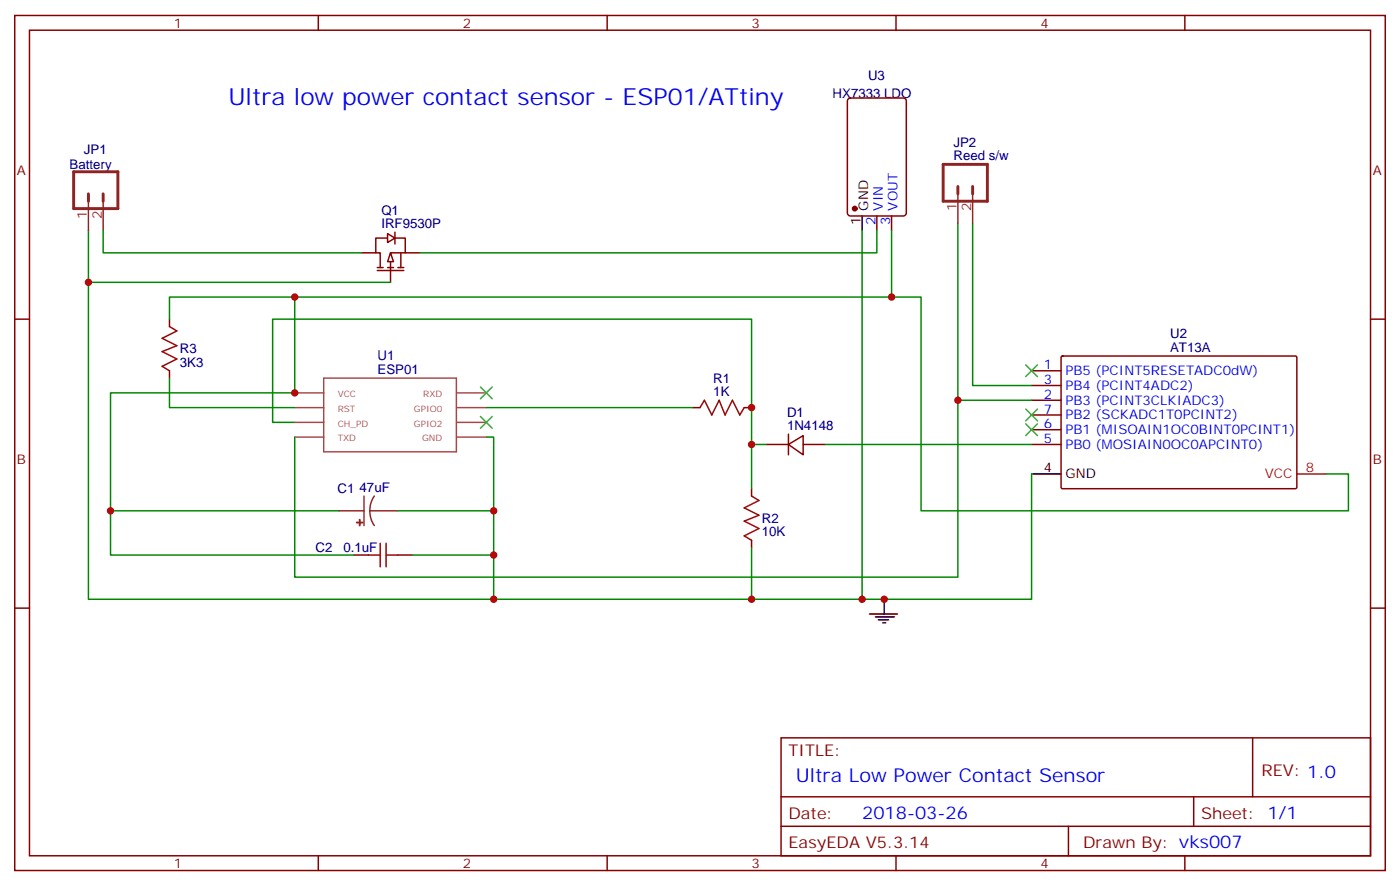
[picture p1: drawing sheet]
<svg xmlns="http://www.w3.org/2000/svg" width="335mm" height="212mm" viewBox="0 0 335 212" stroke-linecap="round" stroke-linejoin="round" font-family="sans-serif">
<g fill="none" stroke="#870000" stroke-width=".35">
<path d="M3.5 3.7h328.1v204.6h-328.1zM7.1 7.2h321v197.6h-321zM76.2 3.7v3.5M145.3 3.7v3.5M214.5 3.7v3.5M283.6 3.7v3.5M203.1 23.7l.5-.2h12.7a.71 .71 0 0 1 .7 .7v26.8a.76 .76 0 0 1-.7 .7h-12.7a.76 .76 0 0 1-.8-.7v-26.8zM92.8 57h-2.8v3.5h1v3.5M94.5 55.6v2.8M94.5 57h2.5v3.5h-3.5v7.1M209.9 51.7v3.5M213.4 51.7v3.5"/>
<path d="M3.5 76.4h3.6M40.6 76.4v1.7M86.4 60.5h3.6M90.3 64h1.4M90.3 64.7h6.4M92.8 64h1.4M95.2 64h1.5M96 60.5v3.5M97 60.5h3.5M328.1 76.4h3.5M40.6 88.7v1.8M165.8 97.5h1.8"/>
<path d="M178.2 97.5h1.7M246.9 88.7h7.1M246.9 95.8h7.1M246.9 92.3h7.1M246.9 99.3h7.1M254.1 85.4l.3-.2h55.9l.1 .3v31.3l-.3 .1h-55.9l-.2-.3zM179.9 116.9v1.8M183.4 106.4h5.3M188.7 106.4l3.6-2.2v4.6zM188.7 103.9v4.9M192.3 106.4h5.3M246.9 106.4h7.1"/>
<path d="M246.9 102.8h7.1M84.7 132.8h3.5M95.2 132.8h3.6M179.9 129.3v1.8M3.5 145.5h3.6M328.1 145.5h3.5M187 176.6h141.1v28.2h-141.1zM299.9 176.6v14.1M187 190.7h141.1M187 197.7h141.1M255.8 197.7v7.1M285.8 190.7v7"/>
<path d="M76.2 204.8v3.5M145.3 204.8v3.5M214.5 204.8v3.5M283.6 204.8v3.5"/>
</g>
<path d="M206.4 51.7v3.5M246.9 113.4h7.1M208.1 146.9h6.7M209.5 147.6h4.6M210.3 148.3h2.4M211.3 149h.7M211.7 143.4v3.5" fill="none" stroke="#000" stroke-width=".35"/>
<path d="M21.2 48.2v7M24.7 48.2v7M229.3 46.4v7M232.8 46.4v7M87.1 118.7v7.1M89.6 118.7l-.8 1.7-.3 1.8M81.1 122.2h6M88.5 122.2l.3 1.9 .8 1.7M88.5 122.2h6.7" fill="none" stroke="#8c2424" stroke-width=".35"/>
<g fill="#8c2424" stroke="#8c2424" stroke-width=".35">
<path d="M86.1 124.4v1.4z"/>
<path d="M85.4 125l1.4 .1z"/>
</g>
<path d="M40.6 78.1l1.7 1.1-3.5 1.8 3.5 1.7-3.5 1.4 3.5 1.8-3.5 1.8 1.8 1M167.6 97.5l1-1.7 1.8 3.5 1.8-3.5 1.4 3.5 1.7-3.5 1.8 3.5 1.1-1.8M179.9 118.7l1.8 1.1-3.5 1.7 3.5 1.8-3.5 1.4 3.5 1.8-3.5 1.7 1.7 1.1M88.2 132.8h2.8M91 130v5.6M92.4 130v5.6M92.4 132.8h2.8" fill="none" stroke="#a10000" stroke-width=".35"/>
<path d="M21.2 55.2v88.2h225.7v-30M206.4 55.2v88.2M229.3 53.4v42.4h17.6M232.8 53.4v38.9h14.1M70.6 71.1h-30v5.3M40.6 90.5v7h30M116.4 97.5h49.4M70.6 101.1h-5.3v-24.7h114.6v30h3.5M179.9 106.4v10.5M197.6 106.4h49.3M317.5 113.4h5.3v8.8h-102.3v-51.1h-149.9v22.9h-44.1v28.2h54.6M179.9 131.1v12.3" fill="none" stroke="#008700" stroke-width=".35"/>
<path d="M310.4 113.4h7.1" fill="none" stroke="#f00" stroke-width=".35"/>
<path d="M225.8 39.3h10.6v8.9h-10.6zM17.6 41.1h10.6v8.8h-10.6zM21.2 46.4v1.8M24.7 46.4v1.8M229.3 44.6v1.8M232.8 44.6v1.8" fill="none" stroke="#8c2424" stroke-width=".71"/>
<path d="M70.6 97.5h6.9M70.6 94h6.9M77.5 90.5h31.7v17.6h-31.7zM109.5 97.5h6.9M109.5 94h6.9M70.6 104.6h6.9M70.6 101.1h6.9M109.5 104.6h6.9M109.5 101.1h6.9" fill="none" stroke="#a64a4a" stroke-width=".35"/>
<circle cx="204.6" cy="49.9" r=".53" fill="#870000" stroke="#870000" stroke-width=".35"/>
<g fill="#fff" stroke="#870000" stroke-width=".35">
<path d="M92.8 55.9l1.7 1.1-1.7 1z"/>
<path d="M93.5 60.5l.7 2.1h-1.4z"/>
</g>
<path d="M24.7 55.2v5.3h61.7M209.9 55.2v5.3h-109.4M213.4 55.2v15.9M21.2 67.6h72.3M229.3 95.8v42.3h-158.7v-33.5M116.4 104.6h1.8v38.8M26.5 122.2v10.6h58.2M95.2 122.2h23M98.8 132.8h19.4" fill="none" stroke="#008700" stroke-width=".35"/>
<path d="M115 99.7l2.8 2.8M115 92.6l2.8 2.8M117.8 99.7l-2.8 2.8M117.8 92.6l-2.8 2.8M245.5 87.3l2.9 2.8M245.5 97.9l2.9 2.8M248.4 87.3l-2.9 2.8M248.4 97.9l-2.9 2.8M245.5 101.4l2.9 2.8M248.4 101.4l-2.9 2.8" fill="none" stroke="#3c3" stroke-width=".35"/>
<g fill="#c00">
<circle cx="70.6" cy="71.1" r=".88"/>
<circle cx="179.9" cy="97.5" r=".88"/>
<circle cx="179.9" cy="106.4" r=".88"/>
<circle cx="70.6" cy="94" r=".88"/>
<circle cx="213.4" cy="71.1" r=".88"/>
<circle cx="26.5" cy="122.2" r=".88"/>
<circle cx="211.7" cy="143.4" r=".88"/>
<circle cx="206.4" cy="143.4" r=".88"/>
<circle cx="179.9" cy="143.4" r=".88"/>
<circle cx="21.2" cy="67.6" r=".88"/>
<circle cx="118.2" cy="143.4" r=".88"/>
<circle cx="118.2" cy="122.2" r=".88"/>
<circle cx="118.2" cy="132.8" r=".88"/>
<circle cx="229.3" cy="95.8" r=".88"/>
</g>
<text font-size="5.6" fill="#00f" x="54.7" y="25.2">Ultra low power contact sensor - ESP01/ATtiny</text>
<text font-size="4.6" fill="#00f" x="190.5" y="187.1">Ultra Low Power Contact Sensor</text>
<text font-size="4.2" fill="#00f" x="206.4" y="196">2018-03-26</text>
<g font-size="3.9" fill="#800">
<text x="188.7" y="180.8">TITLE:</text>
<text x="302" y="185.7">REV: 1.0</text>
<text x="188.7" y="196">Date:</text>
<text x="287.5" y="196">Sheet: 1/1</text>
<text x="188.7" y="203">EasyEDA V5.3.14</text>
<text x="259.3" y="203">Drawn By: vks007</text>
</g>
<g font-size="3.2" fill="#800">
<text x="41.6" y="6.7">1</text>
<text x="110.8" y="6.7">2</text>
<text x="179.9" y="6.7">3</text>
<text x="249.1" y="6.7">4</text>
<text x="4.1" y="41.8">A</text>
<text x="328.6" y="41.8">A</text>
<text x="4.1" y="110.9">B</text>
<text x="328.6" y="110.9">B</text>
<text x="41.6" y="207.8">1</text>
<text x="110.8" y="207.8">2</text>
<text x="179.9" y="207.8">3</text>
<text x="249.1" y="207.8">4</text>
</g>
<g font-size="3.2" fill="#000080">
<text x="199.3" y="23.5">HX7333 LDO</text>
<text x="207.8" y="19.2">U3</text>
<text x="228.2" y="35.1">JP2</text>
<text x="16.7" y="40.5">Battery</text>
<text x="20.1" y="36.9">JP1</text>
<text x="228.2" y="38.3">Reed s/w</text>
<text x="91.3" y="51.6">Q1</text>
<text x="91.3" y="54.5">IRF9530P</text>
<text x="280.1" y="81">U2</text>
<text x="43" y="87.8">3K3</text>
<text x="43" y="84.6">R3</text>
<text x="90.4" y="89.4">ESP01</text>
<text x="90.4" y="86.2">U1</text>
<text x="280.1" y="84.1">AT13A</text>
<text x="170.8" y="94.7">1K</text>
<text x="170.8" y="91.6">R1</text>
<text x="188.4" y="99.7">D1</text>
<text x="188.4" y="102.8">1N4148</text>
<text x="80.8" y="118.1">C1</text>
<text x="86.1" y="117.7">47uF</text>
<text x="182.4" y="125.2">R2</text>
<text x="182.4" y="128.3">10K</text>
<text x="75.5" y="132.2">C2</text>
<text x="82.2" y="132.2">0.1uF</text>
</g>
<g font-size="3.2" fill="#8d2323">
<text x="20.8" y="52.3" transform="rotate(-90 20.8 52.3)">1</text>
<text x="24.3" y="52.3" transform="rotate(-90 24.3 52.3)">2</text>
<text x="229" y="50.5" transform="rotate(-90 229 50.5)">1</text>
<text x="232.5" y="50.5" transform="rotate(-90 232.5 50.5)">2</text>
</g>
<g font-size="3.2">
<text x="206" y="53.9" transform="rotate(-90 206 53.9)">1</text>
<text x="207.8" y="50.4" transform="rotate(-90 207.8 50.4)">GND</text>
<text x="249.9" y="113.1">4</text>
<text x="255.1" y="114.5">GND</text>
</g>
<g font-size="3.2" fill="#00f">
<text x="209.5" y="53.9" transform="rotate(-90 209.5 53.9)">2</text>
<text x="211.3" y="50.4" transform="rotate(-90 211.3 50.4)">VIN</text>
<text x="213.1" y="53.9" transform="rotate(-90 213.1 53.9)">3</text>
<text x="214.8" y="50.4" transform="rotate(-90 214.8 50.4)">VOUT</text>
<text x="249.9" y="88.4">1</text>
<text x="255.1" y="89.8">PB5 (PCINT5RESETADC0dW)</text>
<text x="249.9" y="95.4">2</text>
<text x="249.9" y="91.9">3</text>
<text x="255.1" y="93.3">PB4 (PCINT4ADC2)</text>
<text x="249.9" y="99">7</text>
<text x="255.1" y="96.8">PB3 (PCINT3CLKIADC3)</text>
<text x="255.1" y="100.4">PB2 (SCKADC1T0PCINT2)</text>
<text x="249.9" y="106">5</text>
<text x="249.9" y="102.5">6</text>
<text x="255.1" y="107.4">PB0 (MOSIAIN0OC0APCINT0)</text>
<text x="255.1" y="103.9">PB1 (MISOAIN1OC0BINT0PCINT1)</text>
</g>
<g font-size="3.2" fill="#f00">
<text x="312.6" y="113.1">8</text>
<text x="302.8" y="114.5">VCC</text>
</g>
<g font-size="2.1" fill="#a54b4b">
<text x="80.9" y="95.1">VCC</text>
<text x="101.3" y="95.1">RXD</text>
<text x="80.9" y="98.6">RST</text>
<text x="99.1" y="98.6">GPIO0</text>
<text x="80.9" y="105.6">TXD</text>
<text x="80.9" y="102.1">CH_PD</text>
<text x="99.1" y="102.1">GPIO2</text>
<text x="101" y="105.6">GND</text>
</g>
</svg>
